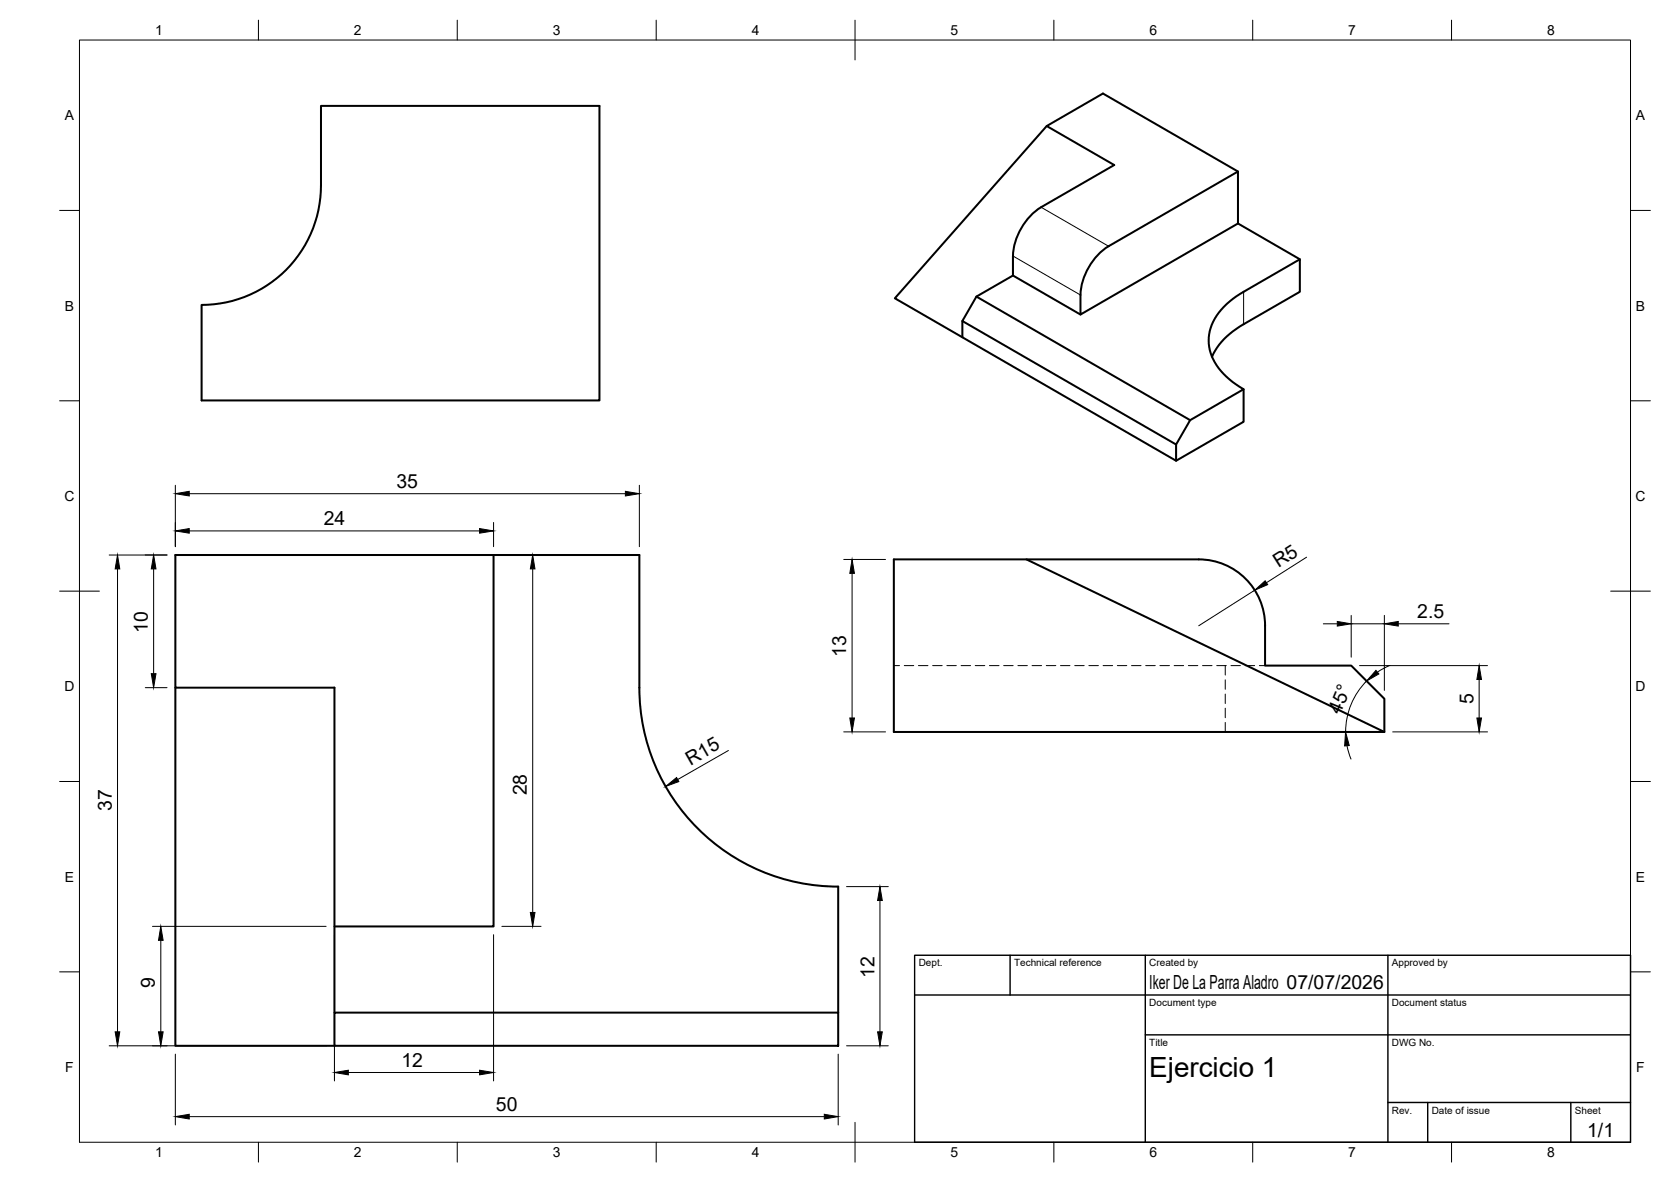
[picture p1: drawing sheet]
<svg xmlns="http://www.w3.org/2000/svg" width="420mm" height="297mm" viewBox="0 0 420 297" stroke-linecap="round" stroke-linejoin="round" font-family="sans-serif">
<!-- layer: Visible Narrow -->
<path d="M261.8 52.1l16.9 9.8M254.7 64.3l17 9.8M312.7 73.3v8.2" fill="none" stroke="#000" stroke-width=".25"/>
<!-- layer: Visible -->
<g fill="none" stroke="#000" stroke-width=".51">
<path d="M80.7 26.6h70v74h-100v-24a30 30 0 0 0 30-30zM263.2 31.7l-38.2 43.3 17 9.8M261.8 52.1l18.4-10.6-17-9.8 14.1-8.2 34 19.6v13.1l15.5 9M261.8 52.1a15.7 15.7 0 0 0-7.1 12.2v4.9l-9.2 5.3M311.3 56.2l-39.6 22.8a22 22 0 0 1 .5-8.4 15.9 15.9 0 0 1 6.6-8.7M311.3 43.1l-32.6 18.8M245.5 74.5l53.8 31.1-3.6 6.1-53.7-31zM254.7 69.2l17 9.8M242 80.7v4.1l53.7 31v-4.1M304.8 89.6a17.8 17.8 0 0 1 7.9-8.1l14.1-8.2v-8.1l-14.1 8.1a16.2 16.2 0 0 0-8.7 10.7 12.2 12.2 0 0 0 5.2 11.4l3.5 2.4-13.4 7.8M312.7 97.8v8.2l-17 9.8M124.1 139.5v93.3h-40"/>
<path d="M258.1 140.6l90 43.3h-123.4v-43.3h76.7a16.7 16.7 0 0 1 16.7 16.6M318.1 157.3v10h21.6l8.4 8.3v8.3M44.1 172.8v90h40M84.1 254.5v-81.7h-40v-33.3h116.7v33.3a50 50 0 0 0 50 50v31.7M84.1 254.5h126.7v8.3h-126.7z"/>
</g>
<!-- layer: Hidden -->
<g fill="none" stroke="#000" stroke-width=".25">
<path d="M224.7 167.3h1.5M227.4 167.3h2.3M230.9 167.3h2.4M234.5 167.3h2.4M238.1 167.3h2.4M241.7 167.3h2.3M245.2 167.3h2.4M248.8 167.3h2.4M252.4 167.3h2.3M255.9 167.3h2.4M259.5 167.3h2.4M263.1 167.3h2.4"/>
<path d="M266.7 167.3h2.3M270.2 167.3h2.4M273.8 167.3h2.4M277.4 167.3h2.4M280.9 167.3h2.4M284.5 167.3h2.4M288.1 167.3h2.4M291.7 167.3h2.3M295.2 167.3h2.4M298.8 167.3h2.4M302.4 167.3h2.4M305.9 167.3h2.4"/>
<path d="M308.1 167.3v2.3M308.1 170.8v2.4M308.1 174.4v2.4M308.1 178v2.4M309.5 167.3h2.4M313.1 167.3h2.4M316.7 167.3h1.4M308.1 181.6v2.3"/>
</g>
<!-- layer: BORDER -->
<g fill="none" stroke="#000" stroke-width=".25">
<path d="M20 10.1h390v276.9h-390zM65 5.1v5M115 5.1v5M165 5.1v5M215 5.1v10M265 5.1v5M315 5.1v5M365 5.1v5M15 52.9h5M410 52.9h5M15 100.7h5M410 100.7h5"/>
<path d="M15 148.6h10M405 148.6h10M15 196.4h5M410 196.4h5M15 244.2h5M410 244.2h5M65 287v5M115 287v5M165 287v5M215 282.1v9.9M265 287v5M315 287v5"/>
<path d="M365 287v5"/>
</g>
<!-- layer: TITLEBLOCK -->
<path d="M230 240.1h180v46.9h-180zM230 250h180M254 240.1v9.9M288 240.1v46.9M349 240.1v46.9M288 260.1h122M349 277.1h61M359 277.1v9.9M395 277.1v9.9" fill="none" stroke="#000" stroke-width=".36"/>
<!-- layer: FD_Dimensions -->
<g fill="none" stroke="#000" stroke-width=".25">
<path d="M27.5 139.5h14.5M44.1 121.9v15.5M47.6 133.4h73M47.6 124.1h109.6M124.1 131.3v6.1M126.2 139.5h9.8M160.8 121.9v15.5M29.5 143v116.3M38.6 143v26.3M133.9 143v86.3M212.2 140.6h10.5M214.2 144.1v36.3"/>
<path d="M315.5 148.3l-14.1 9M328.5 140l-10.1 6.4M332.7 156.8h3.6M339.7 154.7v10.4M339.7 156.8h8.4M348.1 154.7v18.8M351.6 156.8h12.7M36.5 172.8h5.5M341.8 167.3h32.2M343.6 171.1a18.1 18.1 0 0 0-5.3 12.8M349.4 167.2l-3 1.7M371.9 170.8v9.6"/>
<path d="M183.2 188.6l-12.8 7.3M212.2 183.9h10.5M338.7 187.4l1 3.4M350.2 183.9h23.8M38.3 232.8h43.7M40.4 236.3v23M84.1 234.9v36.7M124.1 234.9v36.7M126.2 232.8h9.8M212.9 222.8h10.5M221.3 226.3v33M27.5 262.8h54.5"/>
<path d="M44.1 264.9v17.8M87.6 269.5h33M210.8 264.9v17.8M212.9 262.8h10.5M47.6 280.6h159.7"/>
</g>
<g fill="#000" stroke="#000" stroke-width=".25">
<path d="M44.1 133.4l3.5-.6v1.2zM44.1 124.1l3.5-.6v1.1zM120.6 132.8l3.5 .6-3.5 .6zM157.2 123.5l3.6 .6-3.6 .5zM29.5 139.5l.6 3.5h-1.1zM38.6 139.5l.6 3.5h-1.2zM133.9 139.5l.6 3.5h-1.2zM214.2 140.6l.6 3.5h-1.1zM315.5 148.3l2.6-2.3 .6 .9zM336.3 156.2l3.4 .6-3.4 .5zM348.1 156.8l3.5-.6v1.1zM38 169.3h1.2l-.6 3.5z"/>
<path d="M346 168.5l.7 .9-3.1 1.7zM371.9 167.3l.6 3.5h-1.2zM167.4 197.6l2.7-2.2 .6 1zM213.7 180.4h1.1l-.6 3.5zM338.3 183.9l1 3.5-1.2 .1zM371.3 180.4h1.2l-.6 3.5zM40.4 232.8l.6 3.5h-1.1zM133.3 229.3h1.2l-.6 3.5zM221.3 222.8l.5 3.5h-1.1zM29 259.3h1.1l-.6 3.5zM39.9 259.3h1.1l-.6 3.5zM220.7 259.3h1.1l-.5 3.5z"/>
<path d="M84.1 269.5l3.5-.5v1.1zM120.6 269l3.5 .5-3.5 .6zM44.1 280.6l3.5-.6v1.2zM207.3 280l3.5 .6-3.5 .6z"/>
</g>
<text font-size="7" x="289" y="270.6">Ejercicio 1</text>
<g font-size="4.9">
<text x="99.7" y="122.6">35</text>
<text x="81.4" y="132">24</text>
<text x="321.5" y="142.8" transform="rotate(-32 321.5 142.8)">R5</text>
<text x="356.3" y="155.3">2.5</text>
<text x="37.2" y="159" transform="rotate(-90 37.2 159)">10</text>
<text x="212.8" y="165.1" transform="rotate(-90 212.8 165.1)">13</text>
<text x="337" y="179.7" transform="rotate(-68 337 179.7)">45°</text>
<text x="370.5" y="177" transform="rotate(-90 370.5 177)">5</text>
<text x="173.6" y="192.4" transform="rotate(-30 173.6 192.4)">R15</text>
<text x="28.1" y="203.8" transform="rotate(-90 28.1 203.8)">37</text>
<text x="132.5" y="199.9" transform="rotate(-90 132.5 199.9)">28</text>
<text x="219.9" y="245.7" transform="rotate(-90 219.9 245.7)">12</text>
<text x="39" y="248.4" transform="rotate(-90 39 248.4)">9</text>
<text x="289" y="248.5">Iker De La Parra Aladro 07/07/2026</text>
<text x="100.9" y="268.1">12</text>
<text x="124.7" y="279.2">50</text>
<text x="399.1" y="285.7">1/1</text>
</g>
<g font-size="3.5">
<text x="39" y="8.8">1</text>
<text x="89" y="8.8">2</text>
<text x="139" y="8.8">3</text>
<text x="189" y="8.8">4</text>
<text x="239" y="8.8">5</text>
<text x="289" y="8.8">6</text>
<text x="339" y="8.8">7</text>
<text x="389" y="8.8">8</text>
<text x="16.3" y="30.2">A</text>
<text x="411.3" y="30.2">A</text>
<text x="16.3" y="78">B</text>
<text x="411.3" y="78">B</text>
<text x="16.2" y="125.9">C</text>
<text x="411.2" y="125.9">C</text>
<text x="16.2" y="173.7">D</text>
<text x="411.2" y="173.7">D</text>
<text x="16.3" y="221.6">E</text>
<text x="411.3" y="221.6">E</text>
<text x="16.4" y="269.4">F</text>
<text x="411.4" y="269.4">F</text>
<text x="39" y="290.8">1</text>
<text x="89" y="290.8">2</text>
<text x="139" y="290.8">3</text>
<text x="189" y="290.8">4</text>
<text x="239" y="290.8">5</text>
<text x="289" y="290.8">6</text>
<text x="339" y="290.8">7</text>
<text x="389" y="290.8">8</text>
</g>
<g font-size="2.5">
<text x="231" y="242.9">Dept.</text>
<text x="255" y="242.9">Technical reference</text>
<text x="289" y="242.9">Created by</text>
<text x="350" y="242.9">Approved by</text>
<text x="289" y="252.8">Document type</text>
<text x="350" y="252.8">Document status</text>
<text x="289" y="262.9">Title</text>
<text x="350" y="262.9">DWG No.</text>
<text x="350" y="279.9">Rev.</text>
<text x="360" y="279.9">Date of issue</text>
<text x="396" y="279.9">Sheet</text>
</g>
</svg>
